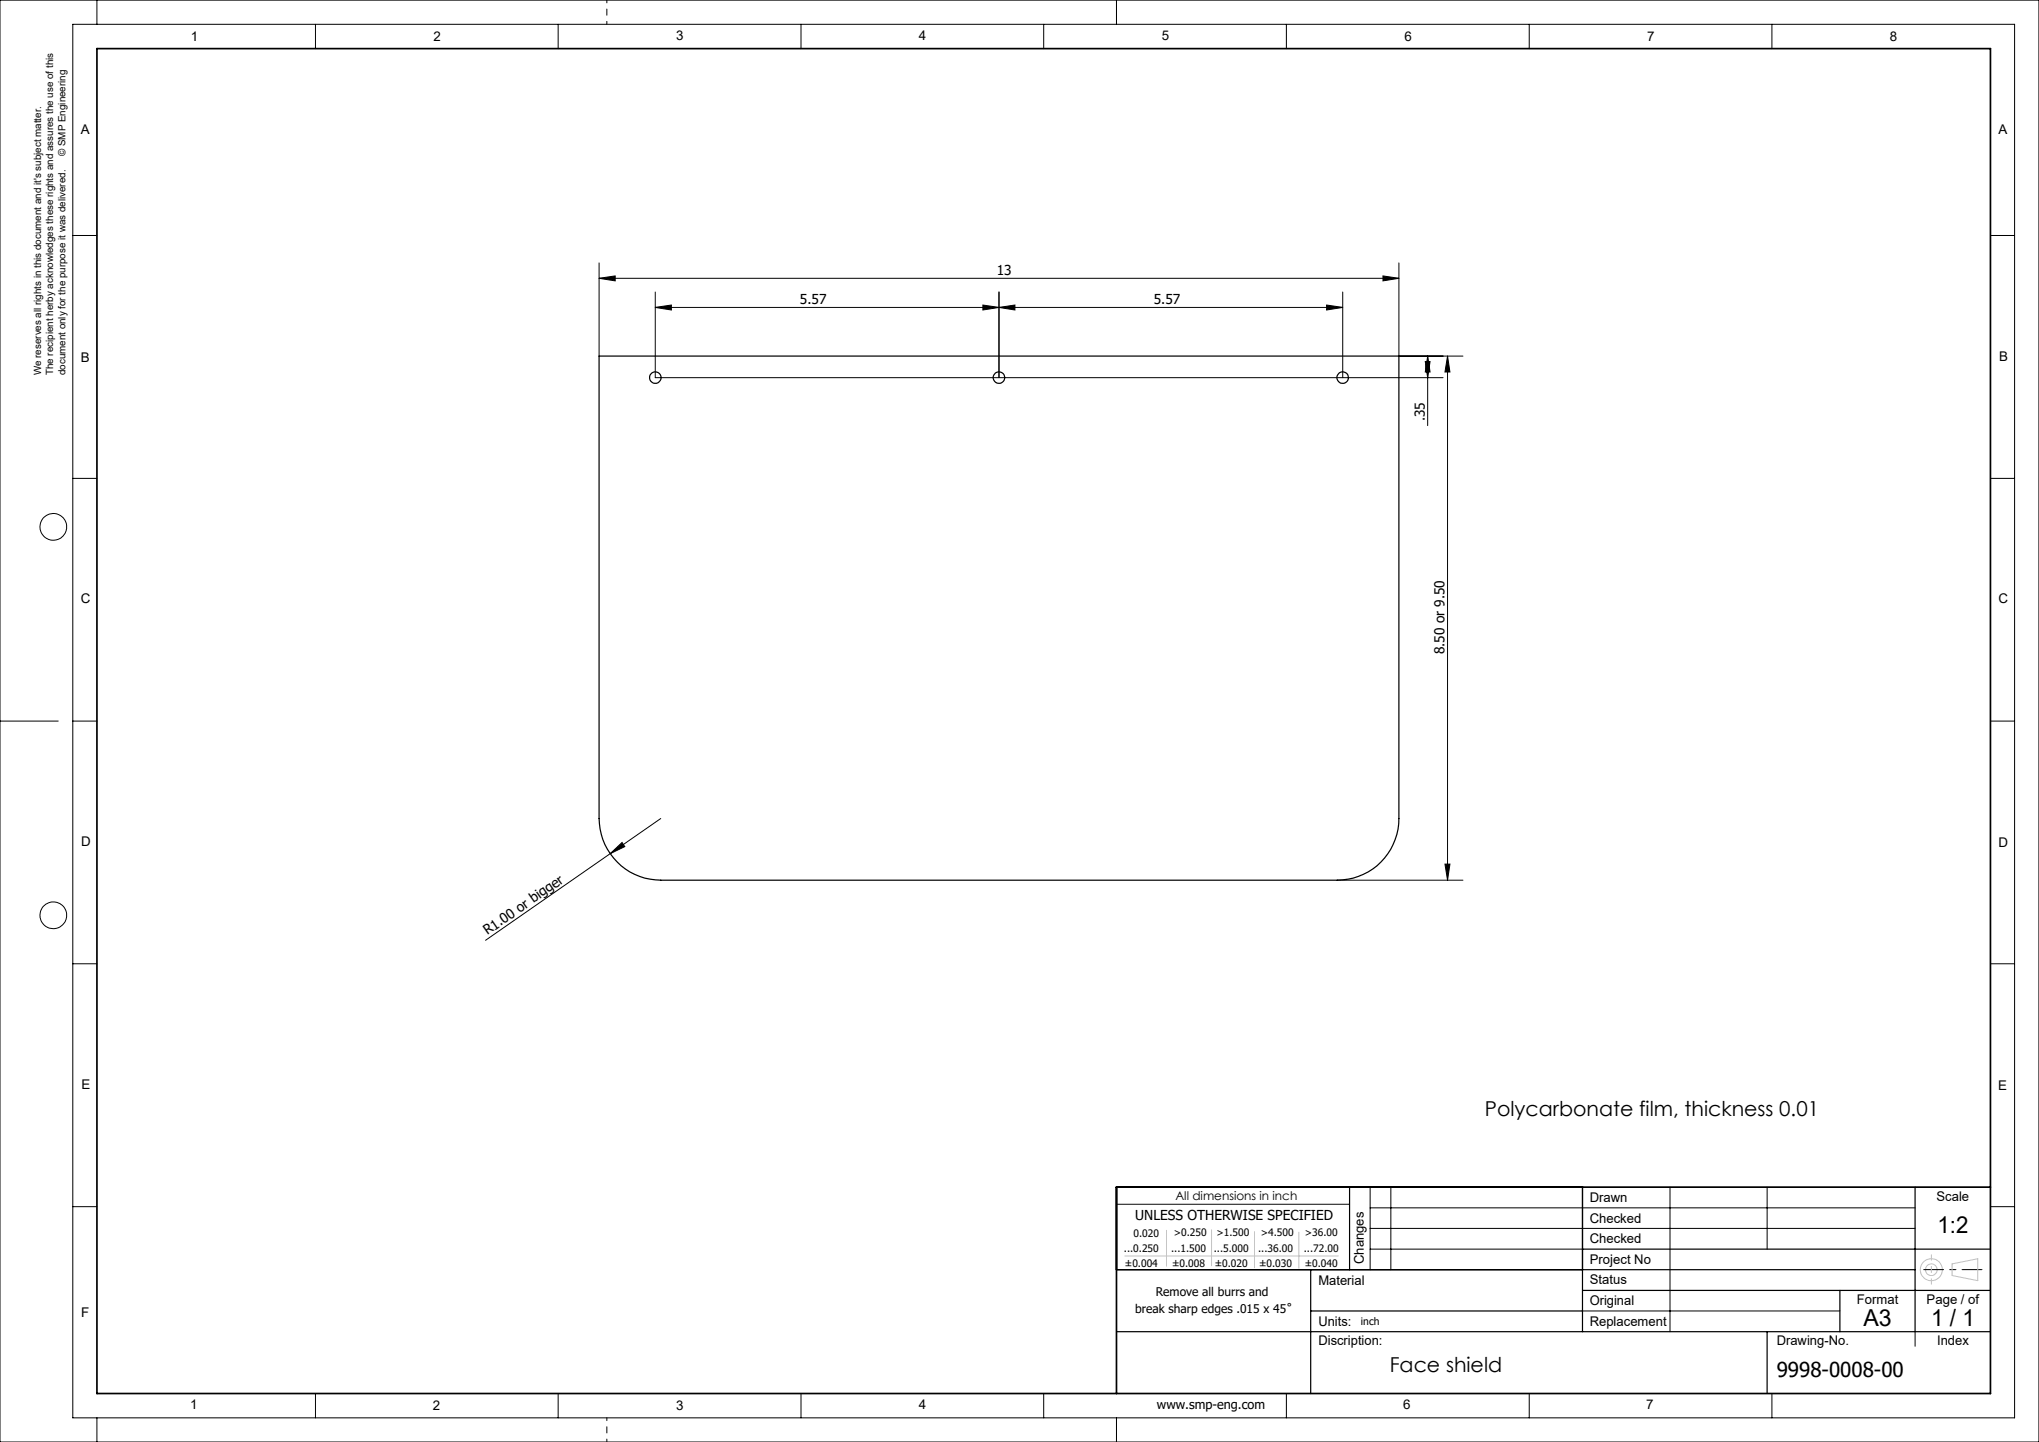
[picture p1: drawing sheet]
<svg xmlns="http://www.w3.org/2000/svg" width="420mm" height="297mm" viewBox="0 0 420 297" stroke-linecap="round" stroke-linejoin="round" font-family="sans-serif">
<g fill="none" stroke="#000" stroke-width=".21">
<path d="M0 0h420v297h-420zM15 5h400v287h-400zM20 0v5M65 5v5M115 5v5M165 5v5M215 5v5M230 0v5M265 5v5M315 5v5M365 5v5M15 48.5h5"/>
<path d="M123.4 57.3l3.3-.5v1.1zM123.4 54.1v19.2M123.4 57.3h164.7M284.9 56.8l3.2 .5-3.2 .6zM288.1 54.1v19.2h13.2M410 48.5h5M135 63.3l3.3-.5v1zM135 60.1v17.7h162.3M135 63.3h141.6M202.5 62.8l3.3 .5-3.3 .5zM205.8 63.3l3.3-.5v1zM205.8 60.1v17.7"/>
<path d="M273.3 62.8l3.3 .5-3.3 .5zM276.6 60.1v17.7M293.6 74.5h1l-.5 3.3zM294.1 73.3v14.4M294.1 73.3l.5 3.3h-1zM298.2 73.3v108M298.2 73.3l.5 3.3h-1.1zM15 98.5h5M410 98.5h5M0 148.5h12M15 148.5h5M410 148.5h5"/>
<path d="M125.7 175.8l2.4-2.3 .6 .9zM125.7 175.8l-25.7 17.9M136.1 168.6l-10.4 7.2M297.6 178h1.1l-.5 3.3zM15 198.5h5M275.4 181.3h25.9M410 198.5h5M15 248.5h5M230 248h48M282.2 244.5v17M282.2 248.8h112.3M282.2 253h112.3"/>
<path d="M282.2 257.3h43.8M286.5 244.5v17M344 244.5v29.8M364 244.5v12.8M410 248.5h5M326 270h53M394.5 274.3v3M20 292v5M65 287v5M115 287v5M165 287v5M215 287v5"/>
<path d="M230 292v5M265 287v5M315 287v5M365 287v5"/>
<circle cx="11" cy="108.5" r="2.76"/>
<circle cx="11" cy="188.5" r="2.76"/>
</g>
<g fill="none" stroke="#c0c0c0" stroke-width=".21">
<path d="M231.7 258.7h44M240.3 253.4v7.4M249.6 253.3v7.4M258.4 253.7v7.4M267.5 253.8v7.4M402.1 260.3l5.3-1v4.5l-5.3-1.1z"/>
<circle cx="397.8" cy="261.5" r="2.27"/>
<circle cx="397.8" cy="261.5" r="1.19"/>
</g>
<path d="M396.3 261.5h12" fill="none" stroke="#000" stroke-width=".21" stroke-dasharray="15.2 1.3 1.3 1.3" stroke-dashoffset="11.1"/>
<path d="M125 5v-5M125 292v5" fill="none" stroke="#000" stroke-width=".21" stroke-dasharray="15.2 1.3 1.3 1.3" stroke-dashoffset="14.6"/>
<g fill="none" stroke="#000" stroke-width=".25">
<path d="M123.4 73.3h164.7v95.3a12.7 12.7 0 0 1-12.7 12.7h-139.3a12.8 12.8 0 0 1-12.7-12.7zM278 244.5v17M326 257.3h84M326 244.5v29.8M394.5 244.5v29.8M230 261.5h164.5M230 274.3h180M270 270h56M270 261.5v25.5M326 265.8h84M364 274.3v12.7M379 265.8v8.5"/>
<circle cx="135" cy="77.8" r="1.2"/>
<circle cx="205.8" cy="77.8" r="1.2"/>
<circle cx="276.5" cy="77.8" r="1.2"/>
</g>
<path d="M20 10h390v277h-390zM410 244.5h-180v42.5" fill="none" stroke="#000" stroke-width=".35"/>
<path d="M397.8 258.4v6.1" fill="none" stroke="#c0c0c0" stroke-width=".21" stroke-dasharray="15.2 1.3 1.3 1.3" stroke-dashoffset="14.1"/>
<g fill="#000">
<path d="M125.7 175.8l2.4-2.3 .6 .9z"/>
<path d="M123.4 57.3l3.3-.5v1.1zM284.9 56.8l3.2 .5-3.2 .6z"/>
<path d="M135 63.3l3.3-.5v1zM202.5 62.8l3.3 .5-3.3 .5z"/>
<path d="M273.3 62.8l3.3 .5-3.3 .5zM205.8 63.3l3.3-.5v1z"/>
<path d="M298.2 73.3l.5 3.3h-1.1zM297.6 178h1.1l-.5 3.3zM294.1 73.3l.5 3.3h-1zM293.6 74.5h1l-.5 3.3z"/>
</g>
<g font-size="4.8">
<text x="399.1" y="254">1:2</text>
<text x="383.8" y="273.2">A3</text>
<text x="397.8" y="273.2">1 / 1</text>
</g>
<g font-size="4.2">
<text x="305.9" y="229.9">Polycarbonate film, thickness 0.01</text>
<text x="286.3" y="282.5">Face shield</text>
<text x="366" y="283.5">9998-0008-00</text>
</g>
<g font-size="2.8">
<text x="205.3" y="56.7">13</text>
<text x="164.8" y="62.7">5.57</text>
<text x="237.7" y="62.7">5.57</text>
<text x="293.5" y="86.8" transform="rotate(-90 293.5 86.8)">.35</text>
<text x="297.6" y="134.7" transform="rotate(-90 297.6 134.7)">8.50 or 9.50</text>
<text x="100.4" y="192.7" transform="rotate(-35 100.4 192.7)">R1.00 or bigger</text>
<text x="233.8" y="251.2">UNLESS OTHERWISE SPECIFIED</text>
</g>
<g font-size="2.7">
<text x="39.3" y="8.4">1</text>
<text x="89.3" y="8.4">2</text>
<text x="139.3" y="8.3">3</text>
<text x="189.3" y="8.3">4</text>
<text x="239.3" y="8.3">5</text>
<text x="289.3" y="8.4">6</text>
<text x="339.3" y="8.4">7</text>
<text x="389.3" y="8.3">8</text>
<text x="16.7" y="27.7">A</text>
<text x="411.7" y="27.7">A</text>
<text x="16.6" y="74.5">B</text>
<text x="411.8" y="74.5">B</text>
<text x="16.6" y="124.2">C</text>
<text x="411.6" y="124.2">C</text>
<text x="16.7" y="174.2">D</text>
<text x="411.6" y="174.5">D</text>
<text x="16.8" y="224.2">E</text>
<text x="411.6" y="224.5">E</text>
<text x="327.4" y="251.9">Checked</text>
<text x="327.5" y="247.5">Drawn</text>
<text x="398.9" y="247.5">Scale</text>
<text x="327.5" y="256">Checked</text>
<text x="281" y="260.4" transform="rotate(-90 281 260.4)">Changes</text>
<text x="327.5" y="260.3">Project No</text>
<text x="271.6" y="264.6">Material</text>
<text x="327.5" y="268.8">Original</text>
<text x="327.5" y="264.5">Status</text>
<text x="382.5" y="268.6">Format</text>
<text x="396.8" y="268.6">Page / of</text>
<text x="16.8" y="271.2">F</text>
<text x="271.6" y="273">Units:</text>
<text x="327.5" y="273">Replacement</text>
<text x="271.6" y="277">Discription:</text>
<text x="366" y="277">Drawing-No.</text>
<text x="399" y="276.9">Index</text>
<text x="39.1" y="290.3">1</text>
<text x="89.2" y="290.4">2</text>
<text x="139.3" y="290.4">3</text>
<text x="189.3" y="290.3">4</text>
<text x="289" y="290.3">6</text>
<text x="339.1" y="290.2">7</text>
</g>
<text font-size="2.6" x="238.3" y="290.3">www.smp-eng.com</text>
<g font-size="2.5">
<text x="242.1" y="247.1">All dimensions in inch</text>
<text x="238.1" y="266.9">Remove all burrs and</text>
<text x="233.8" y="270.4">break sharp edges .015 x 45˚</text>
</g>
<g font-size="2.1">
<text x="13.5" y="32.1" transform="rotate(-90 13.5 32.1)">© SMP Engineering</text>
<text x="8.5" y="77.3" transform="rotate(-90 8.5 77.3)">We reserves all rights in this document and it's subject matter.</text>
<text x="11" y="77.3" transform="rotate(-90 11 77.3)">The recipient herby acknowledges these rights and assures the use of this</text>
<text x="13.5" y="77.3" transform="rotate(-90 13.5 77.3)">document only for the purpose it was delivered.</text>
<text x="231.5" y="257.8">...0.250</text>
<text x="233.5" y="254.7">0.020</text>
<text x="241.2" y="257.8">...1.500</text>
<text x="241.8" y="254.7">&gt;0.250</text>
<text x="250" y="257.8">...5.000</text>
<text x="250.6" y="254.7">&gt;1.500</text>
<text x="259.2" y="257.8">...36.00</text>
<text x="259.7" y="254.7">&gt;4.500</text>
<text x="268.6" y="257.8">...72.00</text>
<text x="268.8" y="254.7">&gt;36.00</text>
<text x="231.7" y="260.9">±0.004</text>
<text x="241.4" y="260.9">±0.008</text>
<text x="250.2" y="260.9">±0.020</text>
<text x="259.4" y="260.9">±0.030</text>
<text x="268.8" y="260.9">±0.040</text>
<text x="280.3" y="272.9">inch</text>
</g>
</svg>
